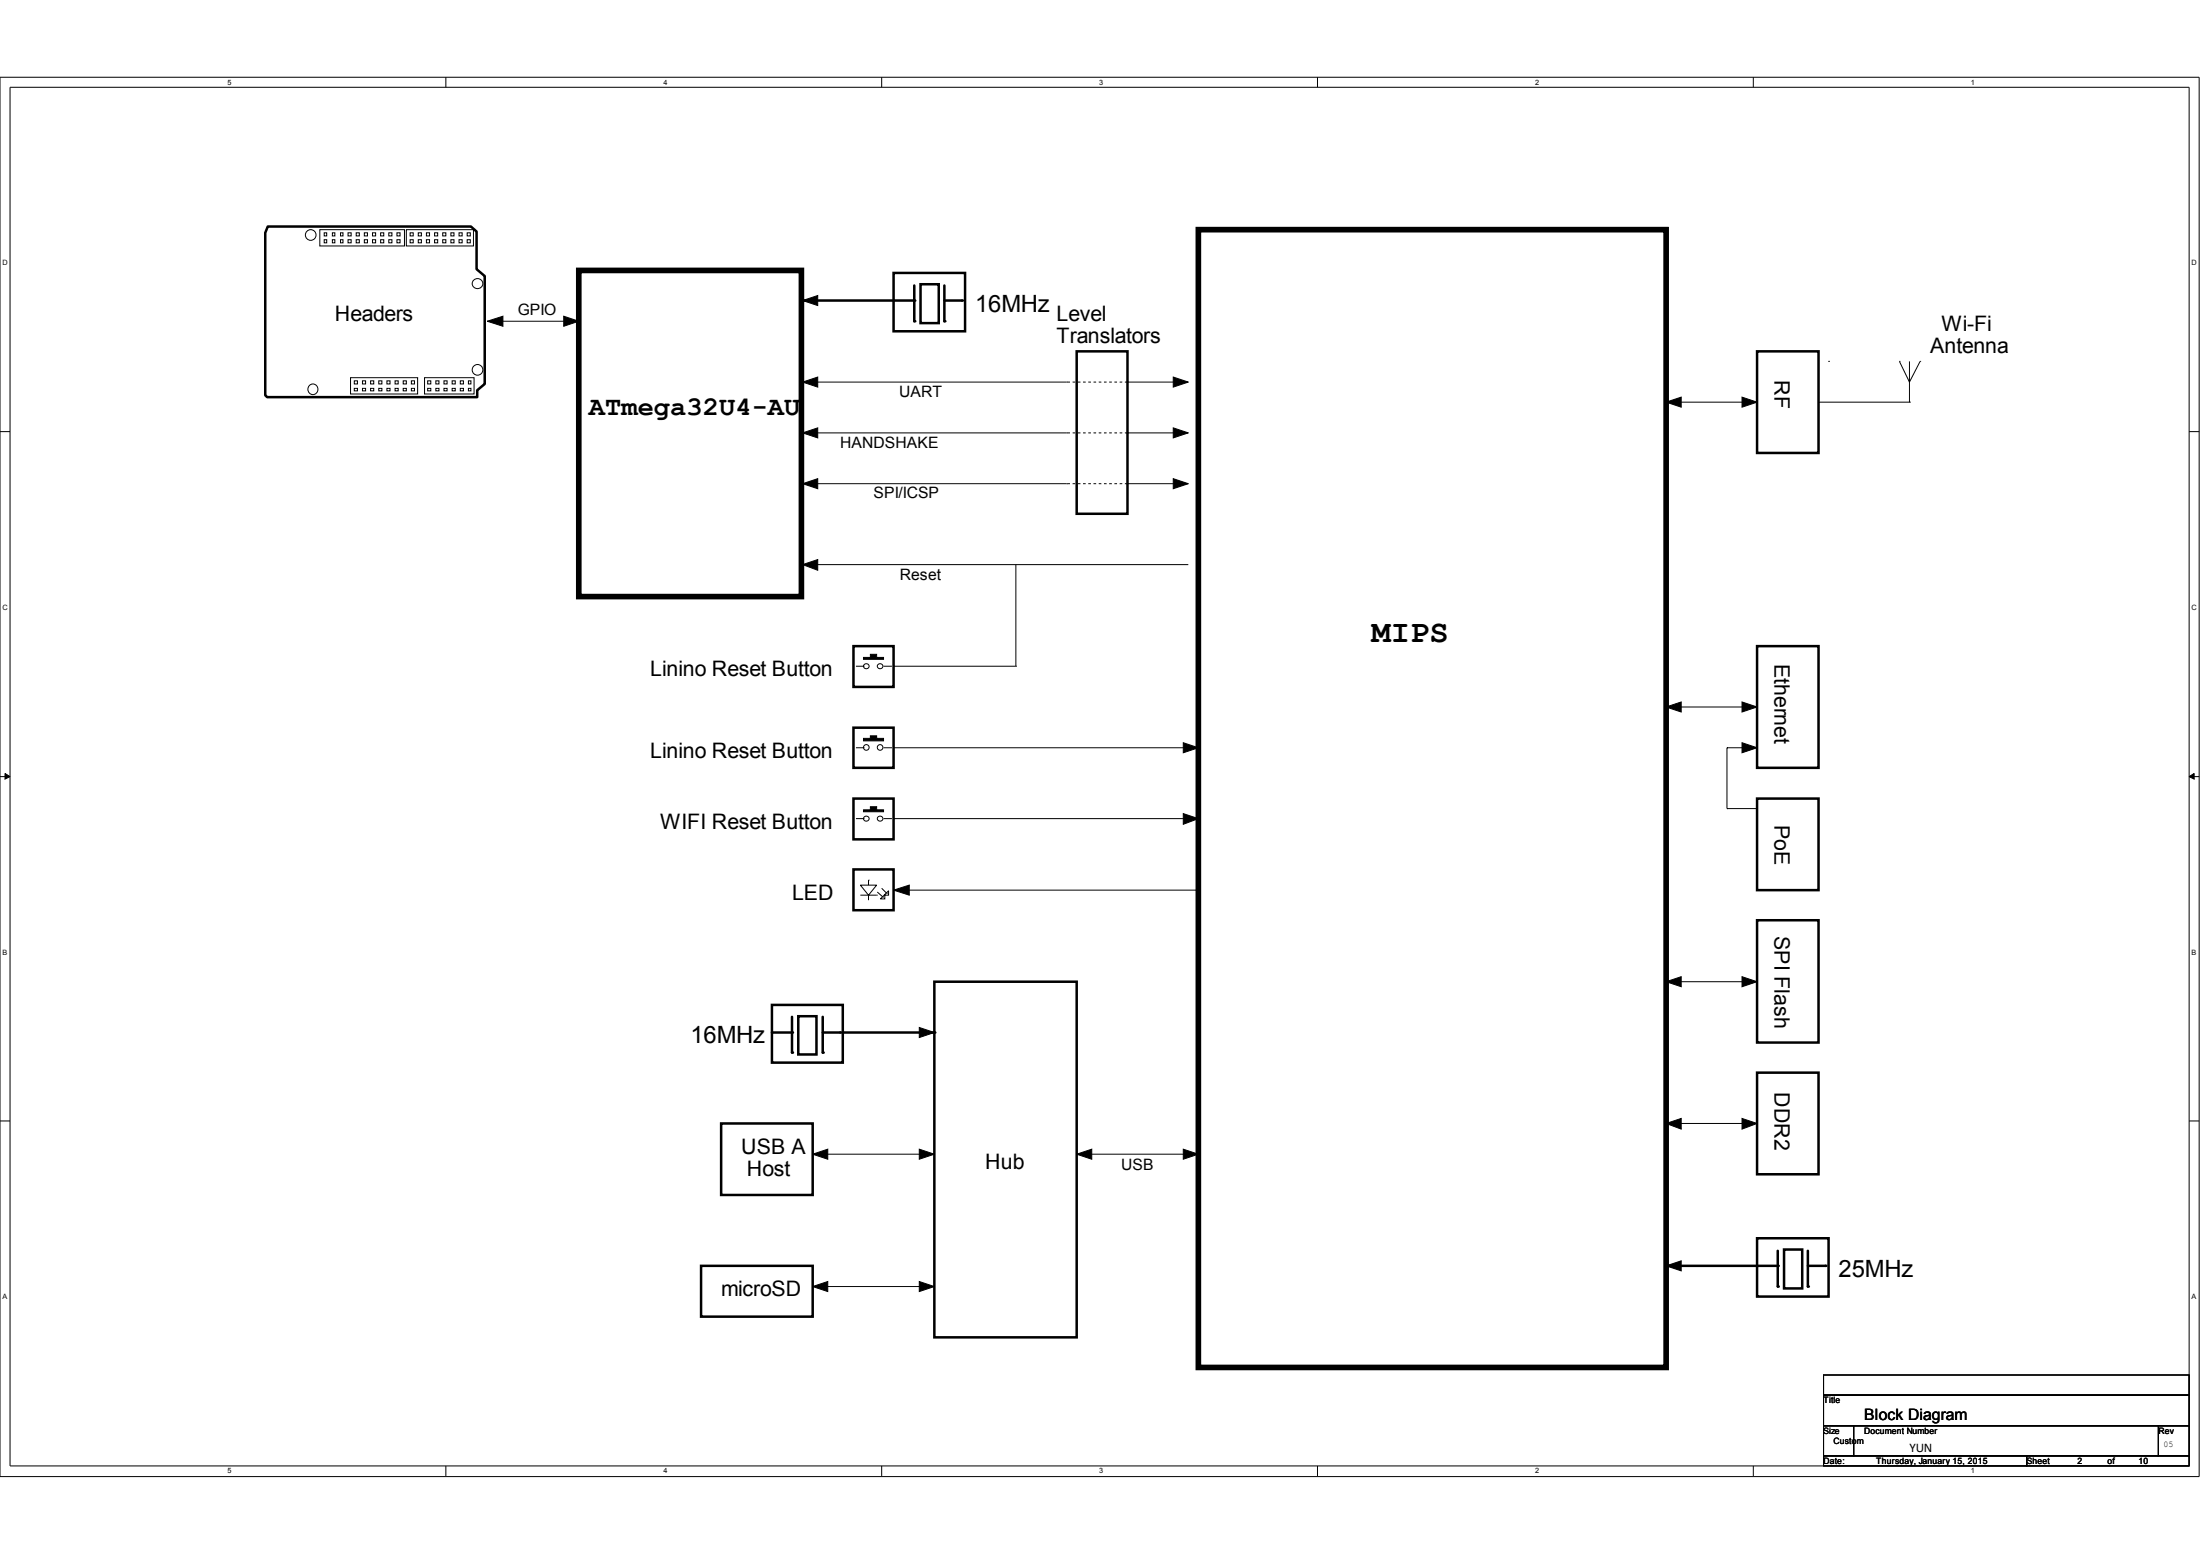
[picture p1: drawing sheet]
<svg xmlns="http://www.w3.org/2000/svg" width="297mm" height="210mm" viewBox="0 0 297 210" stroke-linecap="round" stroke-linejoin="round" font-family="sans-serif">
<path d="M0 10.4h296.9v188.9h-296.9zM1.4 11.8h294.2v186.1h-294.2z" fill="none" stroke="#000" stroke-width=".14"/>
<g fill="#fff">
<path d="M30.7 10.6h.5v1h-.5z"/>
<path d="M30.7 198h.5v1.1h-.5z"/>
</g>
<path d="M60.2 10.4v1.4M60.2 197.9v1.3" fill="none" stroke="#000" stroke-width=".14"/>
<g fill="#fff">
<path d="M89.6 10.6h.4v1h-.4z"/>
<path d="M89.6 198h.4v1.1h-.4z"/>
</g>
<path d="M119 10.4v1.4M119 197.9v1.3" fill="none" stroke="#000" stroke-width=".14"/>
<g fill="#fff">
<path d="M148.4 10.6h.4v1h-.4z"/>
<path d="M148.4 198h.4v1.1h-.4z"/>
</g>
<path d="M177.9 10.4v1.4M177.9 197.9v1.3" fill="none" stroke="#000" stroke-width=".14"/>
<g fill="#fff">
<path d="M207.3 10.6h.4v1h-.4z"/>
<path d="M207.3 198h.4v1.1h-.4z"/>
</g>
<path d="M236.7 10.4v1.4M236.7 197.9v1.3" fill="none" stroke="#000" stroke-width=".14"/>
<g fill="#fff">
<path d="M266.1 10.6h.4v1h-.4z"/>
<path d="M266.1 198h.4v1.1h-.4z"/>
<path d="M.3 35h.5v1h-.5z"/>
<path d="M295.9 35h.5v1h-.5z"/>
<path d="M.3 81.5h.5v1h-.5z"/>
<path d="M295.9 81.5h.5v1h-.5z"/>
</g>
<path d="M0 58.3h1.4M295.6 58.3h1.3" fill="none" stroke="#000" stroke-width=".14"/>
<g fill="#fff">
<path d="M.3 128h.5v1h-.5z"/>
<path d="M295.9 128h.5v1h-.5z"/>
</g>
<path d="M0 104.8h1.4M295.6 104.8h1.3" fill="none" stroke="#000" stroke-width=".14"/>
<path d="M.7 104.4l.7 .4-.7 .4zM295.6 104.8l.6-.4v.8z" fill="#000" stroke="#000" stroke-width=".14"/>
<g fill="#fff">
<path d="M.3 174.5h.5v1h-.5z"/>
<path d="M295.9 174.5h.5v1h-.5z"/>
</g>
<g fill="none" stroke="#000" stroke-width=".14">
<path d="M43.2 31h11.4v2.2h-11.4zM43.8 31.4h.3v.4h-.3zM43.8 32.4h.3v.4h-.3zM44.9 31.4h.3v.4h-.3zM44.9 32.4h.3v.4h-.3zM46 31.4h.3v.4h-.3zM46 32.4h.3v.4h-.3zM47 31.4h.4v.4h-.4zM47 32.4h.4v.4h-.4zM48.1 31.4h.4v.4h-.4zM48.1 32.4h.4v.4h-.4zM49.2 31.4h.4v.4h-.4z"/>
<path d="M49.2 32.4h.4v.4h-.4zM50.3 31.4h.4v.4h-.4zM50.3 32.4h.4v.4h-.4zM51.4 31.4h.4v.4h-.4zM51.4 32.4h.4v.4h-.4zM52.5 31.4h.4v.4h-.4zM52.5 32.4h.4v.4h-.4zM53.6 31.4h.4v.4h-.4zM53.6 32.4h.4v.4h-.4zM54.9 31h9v2.2h-9zM55.4 31.4h.4v.4h-.4zM55.4 32.4h.4v.4h-.4z"/>
<path d="M56.5 31.4h.4v.4h-.4zM56.5 32.4h.4v.4h-.4zM57.6 31.4h.4v.4h-.4zM57.6 32.4h.4v.4h-.4zM58.7 31.4h.4v.4h-.4zM58.7 32.4h.4v.4h-.4zM59.8 31.4h.4v.4h-.4zM59.8 32.4h.4v.4h-.4zM60.9 31.4h.4v.4h-.4zM60.9 32.4h.4v.4h-.4zM62 31.4h.4v.4h-.4zM62 32.4h.4v.4h-.4z"/>
<path d="M63.1 31.4h.4v.4h-.4zM63.1 32.4h.4v.4h-.4zM47.3 51h9.1v2.2h-9.1zM47.8 51.4h.5v.4h-.5zM47.8 52.4h.5v.4h-.5zM48.9 51.4h.5v.4h-.5zM48.9 52.4h.5v.4h-.5zM50 51.4h.5v.4h-.5zM50 52.4h.5v.4h-.5zM51.1 51.4h.5v.4h-.5zM51.1 52.4h.5v.4h-.5zM52.2 51.4h.5v.4h-.5z"/>
<path d="M52.2 52.4h.5v.4h-.5zM53.3 51.4h.5v.4h-.5zM53.3 52.4h.5v.4h-.5zM54.4 51.4h.5v.4h-.5zM54.4 52.4h.5v.4h-.5zM55.5 51.4h.5v.4h-.5zM55.5 52.4h.5v.4h-.5zM57.3 51h6.7v2.2h-6.7zM57.7 51.4h.5v.4h-.5zM57.7 52.4h.5v.4h-.5zM58.8 51.4h.5v.4h-.5zM58.8 52.4h.5v.4h-.5z"/>
<path d="M59.9 51.4h.5v.4h-.5zM59.9 52.4h.5v.4h-.5zM61 51.4h.5v.4h-.5zM61 52.4h.5v.4h-.5zM62.1 51.4h.5v.4h-.5zM62.1 52.4h.5v.4h-.5zM63.2 51.4h.4v.4h-.4zM63.2 52.4h.4v.4h-.4zM65.8 43.4h12.3M78.1 43.4h.1M109.7 51.6h.1M109.7 58.4h.1"/>
<path d="M109.7 51.6h34.3M109.7 58.4h34.3M152.2 51.6h.1M152.2 58.4h.1M152.2 51.6h8.2M152.2 58.4h8.2M225 54.3h.1M225 54.3h12.2M245.5 54.3h12.3M246.9 48.8h.1M256.5 48.8h.1M256.5 48.8l1.3 2.8 1.4-2.8"/>
<path d="M257.8 54.3h.1M257.8 48.8v5.5M259.2 48.8h.1M109.7 65.3h.1M109.7 76.2h.1M109.7 65.3h34.3M109.7 76.2h50.7M137.2 76.2v13.7M152.2 65.3h.1M152.2 65.3h8.2M115.6 89.9h1M116.6 89.9h.1"/>
<path d="M119.3 89.9h1M120.3 89.9h.1M120.6 89.9h.1M120.6 89.9h16.6M137.2 89.9h.1M225 95.4h.1M225 95.4h12.2M115.6 100.9h1M115.6 110.5h1M116.2 119.5h2.2l-1.1 1.3zM116.6 100.9h.1M116.6 110.5h.1"/>
<path d="M117.3 118.8h.1M117.3 118.8v.7M119 119.9l.7 .7M119.3 100.9h1M119.3 110.5h1M120.3 100.9h.1M120.3 110.5h.1M120.6 100.9h41.2M120.6 110.5h41.2M161.8 100.9h.1M161.8 110.5h.1M233.2 100.9h.1"/>
<path d="M233.2 109.1h.1M233.2 100.9h4M233.2 100.9v8.2M233.2 109.1h4M116.2 120.8h2.2M117.3 120.8h.1M117.3 120.8v.7M118.4 120.8h.1M118.4 120.4l.8 .7M119.2 121.1h.1M119.7 120.6h.1M120 120.2v.6h-.5v.5h-.6z"/>
<path d="M120.6 120.2h41.2M161.8 120.2h.1M225 132.5h.1M225 132.5h12.2M0 151.3h1.4M109.7 155.8h.1M109.7 155.8h16.5M145.4 155.8h.1M145.4 155.8h16.4M225 151.7h.1M225 151.7h12.2M295.6 151.3h1.3"/>
<path d="M109.7 173.7h.1M109.7 173.7h16.5M246.2 185.6h49.4v2.7h-49.4zM246.2 188.3h49.4v4.2h-49.4zM246.2 192.5h4.1v4h-4.1zM246.2 196.5h27.4v1.4h-27.4zM250.3 192.5h41.1v4h-41.1zM273.6 196.5h22v1.4h-22zM291.4 192.5h4.2v4h-4.2z"/>
<circle cx="42" cy="31.7" r=".72"/>
<circle cx="64.5" cy="38.3" r=".7"/>
<circle cx="42.2" cy="52.5" r=".7"/>
<circle cx="64.5" cy="49.9" r=".72"/>
<circle cx="117" cy="89.9" r=".36"/>
<circle cx="118.8" cy="89.9" r=".36"/>
<circle cx="117" cy="100.9" r=".38"/>
<circle cx="117" cy="110.5" r=".36"/>
<circle cx="118.8" cy="100.9" r=".38"/>
<circle cx="118.8" cy="110.5" r=".36"/>
</g>
<path d="M78.1 36.5h30.1v44h-30.1zM161.8 31h63.2v153.6h-63.2z" fill="none" stroke="#000" stroke-width=".76"/>
<g fill="none" stroke="#000" stroke-width=".34">
<path d="M36.2 30.6h27.4l.7 .7v5l1.1 1v14.5l-1 .9v.9h-28.3l-.3-.2v-22zM120.6 36.8h9.7v7.9h-9.7zM123.4 38.5v4.9M124.3 38.4h2.4v5.2h-2.4zM127.5 38.5v4.9M108.4 40.6h15M127.5 40.6h2.4M145.4 47.4h6.8v22h-6.8zM237.2 47.4h8.3v13.7h-8.3zM115.2 98.2h5.4v5.4h-5.4zM115.2 87.2h5.4v5.5h-5.4zM237.2 87.2h8.3v16.4h-8.3z"/>
<path d="M115.2 107.8h5.4v5.5h-5.4zM115.2 117.4h5.4v5.5h-5.4zM237.2 107.8h8.3v12.4h-8.3zM104.2 135.7h9.6v7.7h-9.6zM104.2 139.4h2.7M106.9 137.3v4.8M107.8 137.2h2.4v5.1h-2.4zM111.1 139.4h2.4M111.1 137.3v4.8M113.8 139.4h12.4M126.2 132.5h19.2v48h-19.2zM237.2 124.2h8.3v16.5h-8.3z"/>
<path d="M97.4 151.7h12.3v9.6h-12.3zM237.2 144.8h8.3v13.7h-8.3zM94.7 170.9h15v6.8h-15zM225 170.9h15M237.2 167.1h9.7v7.9h-9.7zM240 168.8v4.9M240.9 168.7h2.4v5.2h-2.4zM244.1 170.9h2.4M244.1 168.8v4.9"/>
</g>
<g fill="#000">
<circle cx="108.4" cy="40.6" r=".17"/>
<circle cx="123.4" cy="40.6" r=".17"/>
<circle cx="123.4" cy="43.4" r=".17"/>
<circle cx="127.5" cy="43.4" r=".17"/>
<circle cx="129.9" cy="40.6" r=".17"/>
<circle cx="106.9" cy="139.4" r=".17"/>
<circle cx="113.5" cy="139.4" r=".17"/>
<circle cx="126.2" cy="139.4" r=".17"/>
<circle cx="106.9" cy="142.1" r=".17"/>
<circle cx="111.1" cy="142.1" r=".17"/>
<circle cx="225" cy="170.9" r=".17"/>
<circle cx="240" cy="173.7" r=".17"/>
<circle cx="240" cy="170.9" r=".17"/>
<circle cx="244.1" cy="173.7" r=".17"/>
<circle cx="246.5" cy="170.9" r=".17"/>
</g>
<g fill="#000" stroke="#000" stroke-width=".14">
<path d="M65.8 43.4l2.1-.7v1.3z" fill-rule="evenodd"/>
<path d="M76.1 42.7l2 .7-2 .6z" fill-rule="evenodd"/>
<path d="M108.4 58.4l2-.6v1.3z" fill-rule="evenodd"/>
<path d="M108.4 51.6l2-.7v1.4z" fill-rule="evenodd"/>
<path d="M108.4 40.6l2-.7v1.3z" fill-rule="evenodd"/>
<path d="M158.4 50.9l2 .7-2 .7z" fill-rule="evenodd"/>
<path d="M158.4 57.8l2 .6-2 .7z" fill-rule="evenodd"/>
<path d="M225 54.3l2-.7v1.4z" fill-rule="evenodd"/>
<path d="M235.2 53.6l2 .7-2 .7z" fill-rule="evenodd"/>
<path d="M108.4 65.3l2-.7v1.4z" fill-rule="evenodd"/>
<path d="M108.4 76.2l2-.7v1.5z" fill-rule="evenodd"/>
<path d="M158.4 64.6l2 .7-2 .7z" fill-rule="evenodd"/>
<path d="M116.6 99.7h.9v-.4h.9v.4h.9v.3h-2.7z" fill-rule="evenodd"/>
<path d="M116.6 88.7h.9v-.4h.9v.4h.9v.3h-2.7z" fill-rule="evenodd"/>
<path d="M225 95.4l2-.6v1.3z" fill-rule="evenodd"/>
<path d="M235.2 94.8l2 .6-2 .7z" fill-rule="evenodd"/>
<path d="M116.6 109.3h.9v-.4h.9v.4h.9v.3h-2.7z" fill-rule="evenodd"/>
<path d="M159.8 100.3l2 .6-2 .7z" fill-rule="evenodd"/>
<path d="M159.8 109.8l2 .7-2 .8z" fill-rule="evenodd"/>
<path d="M235.2 100.3l2 .6-2 .7z" fill-rule="evenodd"/>
<path d="M120.6 120.2l2.2-.7v1.3z" fill-rule="evenodd"/>
<path d="M124.1 138.7l2.1 .7-2.1 .7z" fill-rule="evenodd"/>
<path d="M225 132.5l2-.7v1.4z" fill-rule="evenodd"/>
<path d="M235.2 131.8l2 .7-2 .7z" fill-rule="evenodd"/>
<path d="M109.7 155.8l2.1-.7v1.4z" fill-rule="evenodd"/>
<path d="M124.1 155.1l2.1 .7-2.1 .7z" fill-rule="evenodd"/>
<path d="M145.4 155.8l2-.7v1.4z" fill-rule="evenodd"/>
<path d="M159.8 155.1l2 .7-2 .7z" fill-rule="evenodd"/>
<path d="M225 151.7l2-.7v1.4z" fill-rule="evenodd"/>
<path d="M235.2 151l2 .7-2 .7z" fill-rule="evenodd"/>
<path d="M109.7 173.7l2.1-.7v1.3z" fill-rule="evenodd"/>
<path d="M124.1 173l2.1 .7-2.1 .6z" fill-rule="evenodd"/>
<path d="M225 170.9l2-.7v1.3z" fill-rule="evenodd"/>
</g>
<path d="M152.2 58.4h-8.2M152.2 51.6h-8.2M152.2 65.3h-8.2" fill="none" stroke="#000" stroke-width=".14" stroke-dasharray=".4 .4 .4 .4 .4 .4 .4 .4" stroke-linecap="butt"/>
<text font-size="4.3" x="185.2" y="86.6">MIPS</text>
<text font-size="3.6" x="79.5" y="56">ATmega32U4-AU</text>
<g font-size="3.2">
<text x="131.7" y="42.1">16MHz</text>
<text x="93.2" y="140.8">16MHz</text>
<text x="248.2" y="172.4">25MHz</text>
</g>
<g font-size="2.9">
<text x="45.2" y="43.3">Headers</text>
<text x="142.7" y="43.3">Level</text>
<text x="142.7" y="46.2">Translators</text>
<text x="260.6" y="47.6">Antenna</text>
<text x="262.1" y="44.6">Wi-Fi</text>
<text x="239.6" y="51.3" transform="rotate(90 239.6 51.3)">RF</text>
<text x="239.6" y="89.6" transform="rotate(90 239.6 89.6)">Ethernet</text>
<text x="87.8" y="91.3">Linino Reset Button</text>
<text x="87.8" y="102.3">Linino Reset Button</text>
<text x="89.2" y="111.9">WIFI Reset Button</text>
<text x="239.6" y="111.4" transform="rotate(90 239.6 111.4)">PoE</text>
<text x="106.9" y="121.5">LED</text>
<text x="239.6" y="126.3" transform="rotate(90 239.6 126.3)">SPI Flash</text>
<text x="239.6" y="147.4" transform="rotate(90 239.6 147.4)">DDR2</text>
<text x="100.1" y="155.8">USB A</text>
<text x="100.8" y="158.8">Host</text>
<text x="133" y="157.8">Hub</text>
<text x="97.4" y="174.9">microSD</text>
</g>
<g font-size="2.1">
<text x="69.9" y="42.5">GPIO</text>
<text x="121.4" y="53.6">UART</text>
<text x="113.5" y="60.5">HANDSHAKE</text>
<text x="117.9" y="67.2">SPI/ICSP</text>
<text x="121.5" y="78.3">Reset</text>
<text x="151.4" y="157.9">USB</text>
<text x="251.7" y="191.6">Block Diagram</text>
</g>
<text font-size="1.8" x="257.8" y="195.9">YUN</text>
<g font-size="1.2">
<text x="246.2" y="189.4">Title</text>
<text x="246.2" y="193.6">Size</text>
<text x="246.2" y="197.6">Date:</text>
<text x="247.6" y="194.9">Custom</text>
<text x="251.7" y="193.6">Document Number</text>
<text x="253.3" y="197.6">Thursday, January 15, 2015</text>
<text x="273.6" y="197.6">Sheet</text>
<text x="280.5" y="197.6">2</text>
<text x="284.6" y="197.6">of</text>
<text x="288.7" y="197.6">10</text>
<text x="291.4" y="193.6">Rev</text>
<text x="292.1" y="195.3">05</text>
</g>
<g font-size="1">
<text x="30.7" y="11.4">5</text>
<text x="89.6" y="11.4">4</text>
<text x="148.4" y="11.4">3</text>
<text x="207.3" y="11.4">2</text>
<text x="266.1" y="11.4">1</text>
<text x=".3" y="35.8">D</text>
<text x="295.9" y="35.8">D</text>
<text x=".3" y="82.3">C</text>
<text x="295.9" y="82.3">C</text>
<text x=".3" y="128.9">B</text>
<text x="295.9" y="128.9">B</text>
<text x=".3" y="175.4">A</text>
<text x="295.9" y="175.4">A</text>
<text x="30.7" y="198.9">5</text>
<text x="89.6" y="198.9">4</text>
<text x="148.4" y="198.9">3</text>
<text x="207.3" y="198.9">2</text>
<text x="266.1" y="198.9">1</text>
</g>
</svg>
